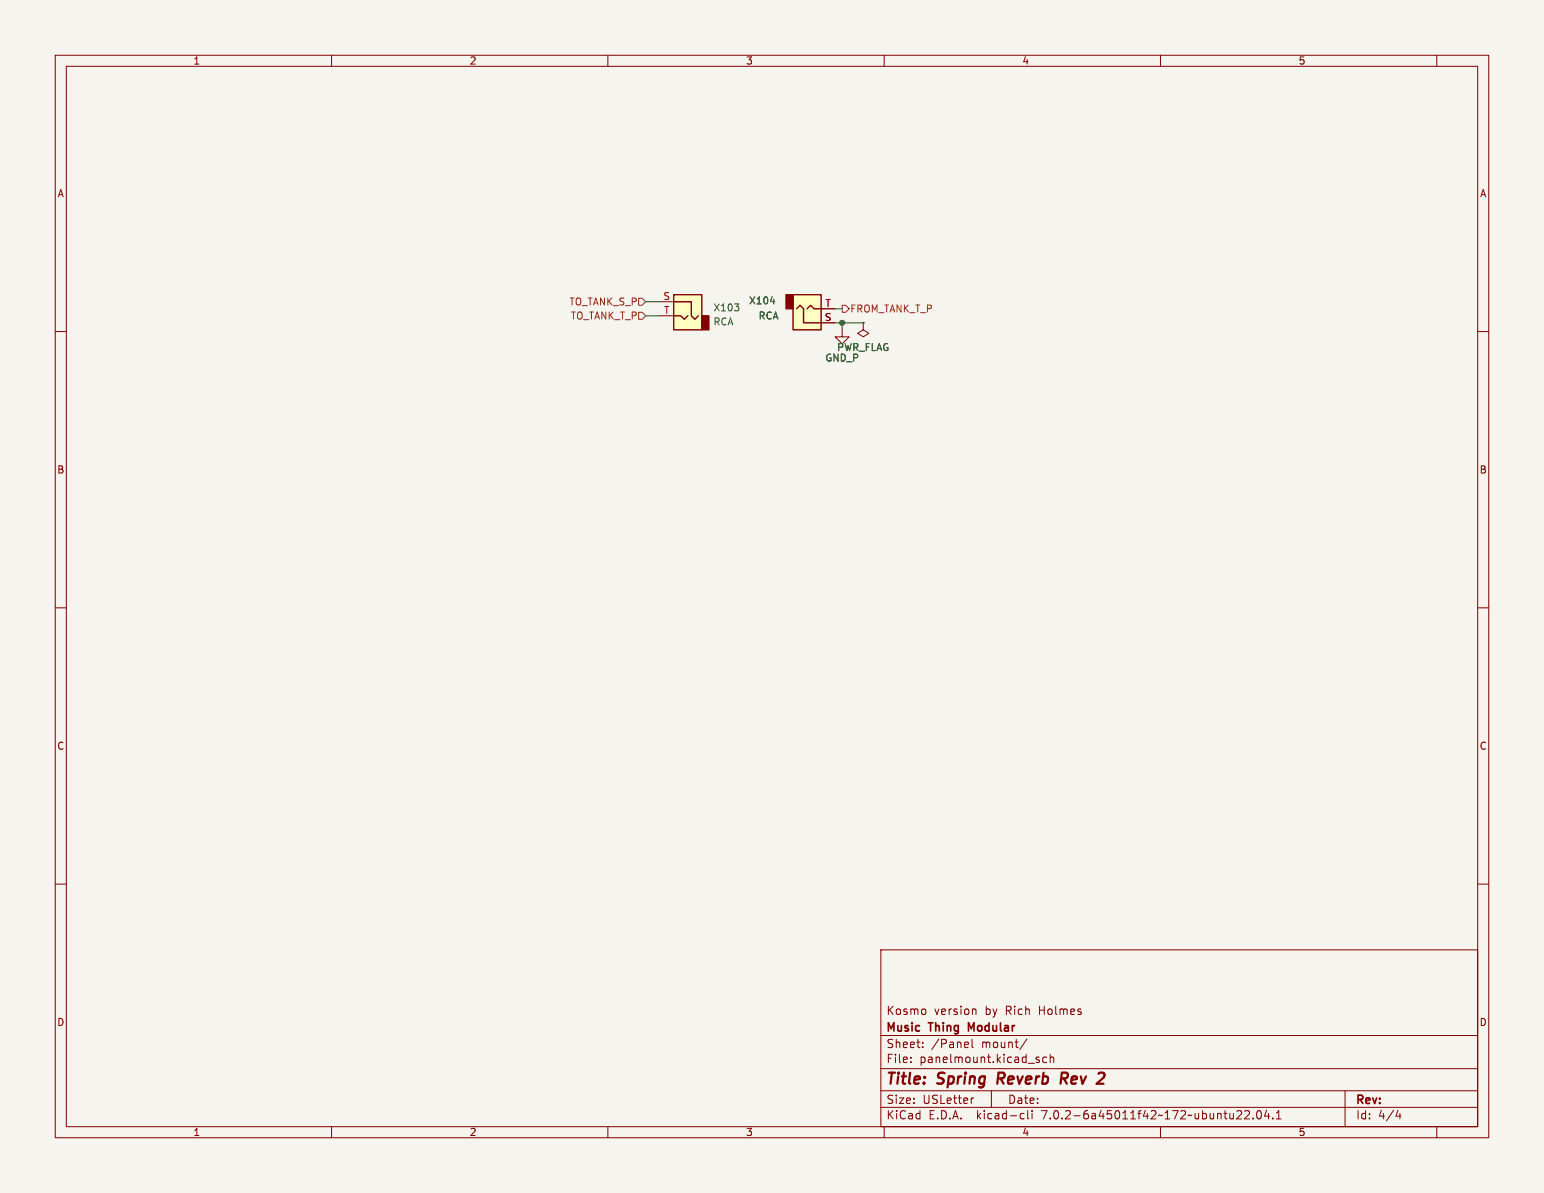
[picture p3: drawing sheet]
<svg xmlns="http://www.w3.org/2000/svg" width="279mm" height="216mm" viewBox="0 0 279 216" stroke-linecap="round" stroke-linejoin="round" font-family="sans-serif">
<path d="M0 0h279.4v215.9h-279.4z" fill="#f5f4ef" stroke="#f5f4ef" stroke-width=".18"/>
<g fill="none" stroke="#840000" stroke-width=".18">
<path d="M10 10h259.4v195.9h-259.4zM12 12h255.4v191.9h-255.4zM60 10v2M110 10v2M160 10v2M210 10v2M260 10v2M10 60h2M119.4 54.6h2.5M119.4 57.2h2.5M148.6 58.4h2.5M148.6 55.9h2.5"/>
<path d="M152.4 59.7v1.3h1.3l-1.3 1.2-1.3-1.2h1.3M156.2 58.4v1.3l1 .6-1 .7-1-.7 1-.6M156.2 58.4h.1M267.4 60h2M10 110h2M267.4 110h2M10 160h2M267.4 160h2M159.4 171.9h108v32h-108zM159.4 197.4h108M159.4 193.4h108M159.4 187.4h108"/>
<path d="M164.8 192.2v.1M164.8 191.4v.1M167 189.5v.1M167 188.7v.1M175 188.6l.3 .4-.8 .1M175.2 189.5l-.2 .1M175.9 188.1v1.3l.2 .2M176.2 198.7l-.3 .1M176.2 182.6h.2l.2 .2v.8M179.4 197.4v3M185.8 188l-1.3 2M187.7 191.8l.3 .1 .1 .2-.2 .2h-.3"/>
<path d="M187.7 191.3l.3 .1M189.4 191.4l-.4-.1-.3 .3v.4l.1 .2h.6M190 191.4l.3-.1 .3 .1 .1 .9M190 190.8v1.5M243.4 197.4v6.5M60 203.9v2M110 203.9v2M159.4 200.4h108M160 203.9v2M184.9 201.5l.4 .1M185.3 202.4l-.4 .1M186 201v1.3l.2 .2"/>
<path d="M186.8 201v.1M186.8 201.5v1M210 203.9v2M224.5 201.1l.2 .2-.1 .3-.8 .9h.9M225.3 201.1l.5-.1 .2 .1 .1 .3-.9 1.1h.9M226.8 202.4v.1M227.6 201.1l.2-.1a.8 .8 0 0 1 .5 .7 .8 .8 0 0 1-.5 .8 1 1 0 0 1-.2-1.4zM229.2 200.9l-.4 1.1h1M229.5 201.5v1M230.3 202.4v.1M231 202.5h.8M231 201.4l.4-.4v1.5"/>
<path d="M252.6 202h.9M253.3 201.5v1M260 203.9v2"/>
</g>
<path d="M192 195.2h.8M192.9 194.1h-.7l-.3 2" fill="none" stroke="#840000" stroke-width=".4"/>
<g fill="#ffffc2" stroke="#ffffc2" stroke-width=".18">
<path d="M121.9 53.3h5.1v6.4h-5.1z"/>
<path d="M143.5 53.3h5.1v6.4h-5.1z"/>
</g>
<g fill="#840000" stroke="#840000" stroke-width=".25">
<path d="M127 57.2h1.3v2.5h-1.3z"/>
<path d="M142.2 53.3h1.3v2.6h-1.3z"/>
</g>
<path d="M121.9 53.3h5.1v6.4h-5.1zM121.9 57.2h1.3l.6 .6 .7-.6M121.9 54.6h3.2v2.6l.6 .6 .7-.6M143.5 53.3h5.1v6.4h-5.1zM144.1 55.9l.7-.7 .6 .7v2.5h3.2M146 55.9l.7-.7 .6 .7h1.3" fill="none" stroke="#840000" stroke-width=".25"/>
<path d="M139.4 54.6h.8" fill="none" stroke="#006464" stroke-width=".18"/>
<path d="M115.6 56.5h.6l.6 .7-.6 .6h-.6zM115.6 54h.6l.6 .6-.6 .6h-.6zM152.4 55.2h.6l.7 .7-.7 .6h-.6z" fill="none" stroke="#725600" stroke-width=".18"/>
<path d="M116.8 57.2h2.6M116.8 54.6h2.6M151.1 58.4h5.1M151.1 55.9h1.3M152.4 58.4v1.3" fill="none" stroke="#009600" stroke-width=".18"/>
<circle cx="152.4" cy="58.4" r=".46" fill="#009600" stroke="#009600" stroke-width=".18"/>
<g font-size="2.8" fill="#840000">
<text x="160.4" y="196.7">Title:</text>
<text x="169.8" y="196.7">Spring</text>
<text x="181.2" y="196.7">Reverb</text>
<text x="193.2" y="196.7">Rev 2</text>
</g>
<g font-size="2.1" fill="#840000">
<text x="160.4" y="183.8">Kosmo</text>
<text x="169.1" y="183.8">version</text>
<text x="178.3" y="183.8">by</text>
<text x="182" y="183.8">Rich</text>
<text x="188.1" y="183.8">Holmes</text>
<text x="160.4" y="189.8">Sheet:</text>
<text x="160.4" y="187">Music</text>
<text x="168.3" y="187">Thing</text>
<text x="168.6" y="189.8">/Panel</text>
<text x="175.8" y="187">Modular</text>
<text x="177.6" y="189.8">mount/</text>
<text x="160.4" y="192.5">File:</text>
<text x="166.4" y="192.5">panelmount.kicad_sch</text>
<text x="160.4" y="202.7">KiCad</text>
<text x="160.4" y="199.9">Size:</text>
<text x="167" y="199.9">USLetter</text>
<text x="168.1" y="202.7">E.D.A.</text>
<text x="176.8" y="202.7">kicad-cli</text>
<text x="182.4" y="199.9">Date:</text>
<text x="188.6" y="202.7">7.0.2-6a45011f42~172~ubuntu22.04.1</text>
<text x="245.4" y="200.1">Rev:</text>
<text x="245.4" y="202.7">Id:</text>
<text x="249.4" y="202.7">4/4</text>
</g>
<g font-size="1.8" fill="#840000">
<text x="35" y="11.8">1</text>
<text x="85" y="11.8">2</text>
<text x="135" y="11.8">3</text>
<text x="185" y="11.8">4</text>
<text x="235" y="11.8">5</text>
<text x="10.4" y="35.8">A</text>
<text x="267.8" y="35.8">A</text>
<text x="10.3" y="85.8">B</text>
<text x="267.7" y="85.8">B</text>
<text x="10.3" y="135.8">C</text>
<text x="267.7" y="135.8">C</text>
<text x="10.3" y="185.8">D</text>
<text x="267.7" y="185.8">D</text>
<text x="35" y="205.7">1</text>
<text x="85" y="205.7">2</text>
<text x="135" y="205.7">3</text>
<text x="185" y="205.7">4</text>
<text x="235" y="205.7">5</text>
</g>
<g font-size="1.8" fill="#725600">
<text x="102.9" y="55.4">TO_TANK_S_P</text>
<text x="103.2" y="58">TO_TANK_T_P</text>
<text x="153.9" y="56.7">FROM_TANK_T_P</text>
</g>
<g font-size="1.8" fill="#a90000">
<text x="120" y="54.4">S</text>
<text x="120.1" y="56.9">T</text>
<text x="149.2" y="58.2">S</text>
<text x="149.3" y="55.6">T</text>
</g>
<g font-size="1.8" fill="#006464">
<text x="129" y="56.5">X103</text>
<text x="129" y="59">RCA</text>
<text x="135.5" y="55.2">X104</text>
<text x="137.2" y="58">RCA</text>
<text x="149.3" y="65.6">GND_P</text>
<text x="151.4" y="63.7">PWR_FLAG</text>
</g>
</svg>
